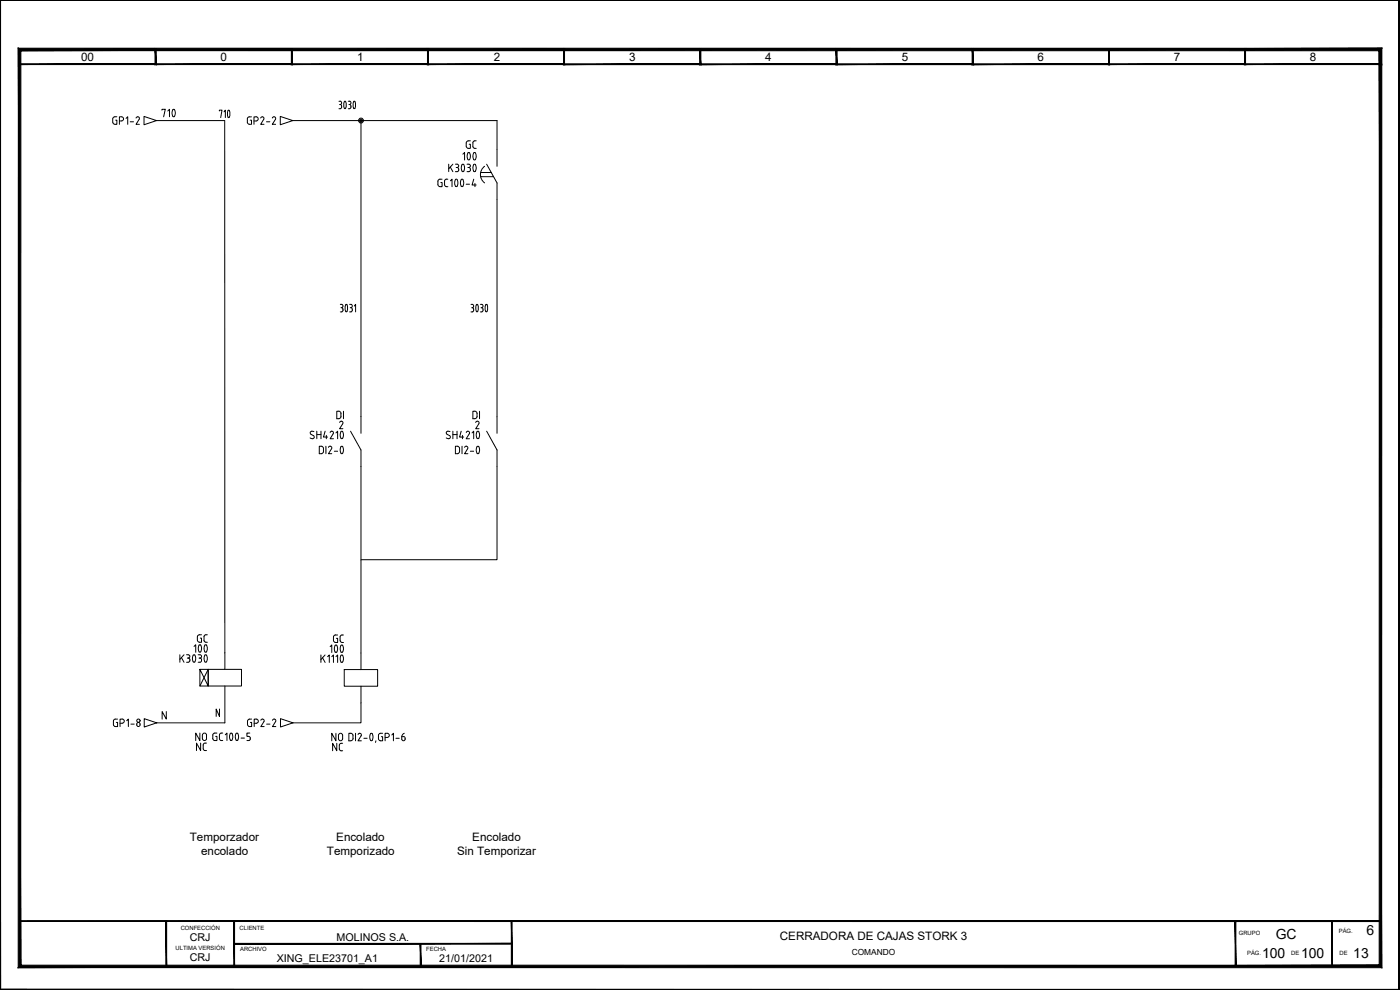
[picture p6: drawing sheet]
<svg xmlns="http://www.w3.org/2000/svg" width="420mm" height="297mm" viewBox="0 0 420 297" stroke-linecap="round" stroke-linejoin="round" font-family="sans-serif">
<g fill="#000" stroke="#000" stroke-width=".3">
<path d="M0 .1h419.9zM0 .1h419.9z"/>
<path d="M5.7 19.4h41.1l-.2-.3zM5.9 19.1h40.7l-40.9 .3zM5.7 14.7v4.7l.2-.3zM5.7 14.7l.2 .3v4.1zM5.7 14.7l.2 .3 40.9-.3zM5.9 15l40.9-.3-.2 .3zM46.8 14.7l-.2 .3 .2 4.4zM46.6 15l.2 4.4-.2-.3z"/>
<path d="M46.6 19.4h41.1l-.2-.3zM46.6 19.4l.2-.3h40.7zM46.6 14.7v4.7l.2-.3zM46.6 14.7l.2 .3v4.1zM46.6 14.7l.2 .3 40.9-.3zM46.8 15l40.9-.3-.2 .3zM87.7 14.7l-.2 .3 .2 4.4zM87.5 15l.2 4.4-.2-.3z"/>
<path d="M87.5 19.4h41.1l-.2-.3zM87.7 19.1h40.7l-40.9 .3zM87.5 14.7v4.7l.2-.3zM87.5 14.7l.2 .3v4.1zM87.5 14.7l.2 .3 40.9-.3zM87.7 15l40.9-.3-.2 .3zM128.6 14.7l-.2 .3 .2 4.4zM128.4 15l.2 4.4-.2-.3z"/>
<path d="M128.3 19.4h41.1l-.2-.3zM128.5 19.1h40.7l-40.9 .3zM128.3 14.7v4.7l.2-.3zM128.3 14.7l.2 .3v4.1zM128.3 14.7l.2 .3 40.9-.3zM128.5 15l40.9-.3-.2 .3zM169.4 14.7l-.2 .3 .2 4.4zM169.2 15l.2 4.4-.2-.3z"/>
<path d="M169.2 19.4h41.1l-.2-.2zM169.2 19.4l.2-.2h40.7zM169.2 14.7v4.7l.2-.2zM169.2 14.7l.2 .3v4.2zM169.2 14.7l.2 .3 40.9-.3zM169.4 15l40.9-.3-.2 .3zM210.3 14.7l-.2 .3 .2 4.4zM210.1 15l.2 4.4-.2-.2z"/>
<path d="M210 19.4h41.2l-.3-.2zM210.3 19.2h40.6l-40.9 .2zM210 14.7v4.7l.3-.2zM210 14.7l.3 .3v4.2zM210 14.7l.3 .3 40.9-.3zM210.3 15l40.9-.3-.3 .3zM251.2 14.7l-.3 .3 .3 4.4zM250.9 15l.3 4.4-.3-.2z"/>
<path d="M250.9 19.4h41.2l-.3-.2zM250.9 19.4l.3-.2h40.6zM250.9 14.7v4.7l.3-.2zM250.9 14.7l.3 .3v4.2zM250.9 14.7l.3 .3 40.9-.3zM251.2 15l40.9-.3-.3 .3zM292.1 14.7l-.3 .3 .3 4.4zM291.8 15l.3 4.4-.3-.2z"/>
<path d="M291.8 19.4h41.1l-.2-.2zM291.8 19.4l.2-.2h40.7zM291.8 14.7v4.7l.2-.2zM291.8 14.7l.2 .3v4.2zM291.8 14.7l.2 .3 40.9-.3zM292 15l40.9-.3-.2 .3zM332.9 14.7l-.2 .3 .2 4.4zM332.7 15l.2 4.4-.2-.2z"/>
<path d="M332.7 19.4h41.1l-.2-.3zM332.9 19.1h40.7l-40.9 .3zM332.7 14.7v4.7l.2-.3zM332.7 14.7l.2 .3v4.1zM332.7 14.7l.2 .3 40.9-.3zM332.9 15l40.9-.3-.2 .3zM373.8 14.7l-.2 .3 .2 4.4zM373.6 15l.2 4.4-.2-.3z"/>
<path d="M373.5 19.4h41.1l-.2-.3zM373.5 19.4l.2-.3h40.7zM373.5 14.7v4.7l.2-.3zM373.5 14.7l.2 .3v4.1zM373.5 14.7l.2 .3 40.9-.3zM373.7 15l40.9-.3-.2 .3zM414.6 14.7l-.2 .3 .2 4.4zM414.4 15l.2 4.4-.2-.3z"/>
<path d="M419.9 .1v296.7zM419.9 .1l.1 296.8zM419.9 .1l.1 296.8z"/>
<path d="M5.8 276.3v.2l408.5-.2zM5.8 276.5l408.5-.2v.2z"/>
<path d="M0 .1v296.9l.2-.2zM0 .1h.2v296.7z"/>
<path d="M5.5 290.3l408.4-.7h-407.7zM5.5 290.3l408.4-.7 .8 .8zM413.9 15.2v274.4l.8 .8zM413.9 15.2l.8-.7v275.9zM6.3 15.2h407.6l.8-.7zM5.5 14.5h409.2l-408.4 .7zM5.5 14.5l.7 275.1 .1-274.4zM5.5 14.5l.7 275.1-.7 .7z"/>
<path d="M49.8 276.4v13.6h.2zM49.8 276.4h.2v13.6z"/>
<path d="M70.2 276.4v13.6h.2zM70.2 276.4h.2v13.6z"/>
<path d="M70.3 283v.3l83.3-.3zM70.3 283.3l83.3-.3v.3z"/>
<path d="M126.1 283.2v6.8h.2zM126.1 283.2h.2v6.8z"/>
<path d="M153.5 276.4v13.7h.2zM153.5 276.4h.2v13.7z"/>
<path d="M370.7 276.4v13.6h.2zM370.7 276.4h.2v13.6z"/>
<path d="M399.7 276.4v13.6h.2zM399.7 276.4h.2v13.6z"/>
<path d="M.2 296.8l419.8 .1zM.2 296.8l419.8 .1-420 .1zM0 297l420-.1zM0 297h420z"/>
</g>
<g fill="none" stroke="#000" stroke-width=".3">
<path d="M0 .1v296.9h420M414.5 19.3v257.1M43.2 34.9l3.8 1.3-3.8 1.2zM47 36.2h20.4l.1 164.6M84.1 34.9l3.8 1.3-3.8 1.2zM87.9 36.2h20.4M132 53.8h.7M132 53.7l-.4 .2-.2 .5 .1 1.2 .5 .4M132.3 54.8h.4v1.2h-.7M134 53.8h.4M134 56h.4M134 53.7l-.6 .6 .1 1.4 .5 .3"/>
<path d="M135.2 54.3l.5-.5v2.2M136.7 53.9l.1-.1a1.31 1.31 0 0 1 .3 2.2 1.29 1.29 0 0 1-.4-2.1zM138.4 53.9l.1-.1a1.31 1.31 0 0 1 .3 2.2 1.29 1.29 0 0 1-.4-2.1zM139.9 55.3h1M142.2 53.8l-.5 1.7h1.2M142.5 55v1M144.2 53h3.9M145.4 49.9a3.1 3.1 0 0 0 0 5M146 49.3l3.2 5.6v75.1M149.2 44.9v-8.7h-40.9v93.8M102.1 91.3l.8 .3v.5l-.4 .2M102.3 92.3h.2"/>
<path d="M102.5 92.3l.4 .3v.5M102.9 93.1l-.2 .4-.6 .1M103.7 91.4h.1a1.44 1.44 0 0 1 .2 2.1 1.48 1.48 0 0 1-.3-2.1zM104.9 91.3l.8 .3v.5l-.4 .2M105.1 92.3h.2M105.3 92.3l.4 .3v.5M105.7 93.1l-.2 .4-.6 .1M106.3 91.8l.4-.5v2.3M93.1 131.4l.7 .2M94.2 129.5a.59 .59 0 0 0-.9 0 .59 .59 0 0 0 .1 .8l.9 .7-.1 .4-.4 .2M95.1 129.4v2.2M95.1 130.4h1.2"/>
<path d="M95.8 133.9h.9l.3 .4v1.4l-.3 .4h-.9zM96.3 129.4v2.2M97.6 129.4l-.5 1.7h1.2M97.8 133.9v2.2M97.9 130.6v1M98.6 134.2a.52 .52 0 0 1 .7-.3 .52 .52 0 0 1 .2 .7l-.9 1.5h1M99.1 129.8a.5 .5 0 0 1 .7-.4 .5 .5 0 0 1 .2 .7l-.9 1.5h1M100.3 135.4h1M100.8 129.9l.5-.5v2.2M102.3 134l.1-.1a1.29 1.29 0 0 1 .3 2.2 1.32 1.32 0 0 1-.4-2.1zM102.3 129.5l.1-.1a1.31 1.31 0 0 1 .3 2.2 1.29 1.29 0 0 1-.4-2.1zM105.2 129.4l3.1 5.6v65.9"/>
<path d="M133.9 131.4l.8 .2M135.1 129.5a.6 .6 0 0 0-.9-.1 .6 .6 0 0 0 0 .9l1 .7-.1 .4-.4 .2M135.9 130.4h1.3M135.9 129.4v2.2M136.7 133.9h.8l.4 .4v1.4l-.4 .4h-.8zM137.2 129.4v2.2M138.4 129.4l-.5 1.7h1.3M138.7 133.9v2.2M138.8 130.6v1M139.4 134.2a.51 .51 0 0 1 .7-.3 .51 .51 0 0 1 .2 .7M139.9 129.8a.5 .5 0 0 1 .7-.4 .5 .5 0 0 1 .3 .7l-1 1.5h1M140.3 134.6l-.9 1.5h1"/>
<path d="M141.2 135.4h1M141.7 129.9l.5-.5v2.2M143.2 134l.1-.1a1.29 1.29 0 0 1 .3 2.2 1.31 1.31 0 0 1-.4-2.1zM143.2 129.5l.1-.1a1.31 1.31 0 0 1 .3 2.2 1.27 1.27 0 0 1-.4-2.1zM146 129.4l3.2 5.6v32.9h-40.9M43.3 215.6l3.7 1.3-3.7 1.2zM49.9 213.5v2.3l-1.2-2.3v2.3M60 200.8h2.5v5h-2.5v-5l2.5 5M62.5 200.8h10v5h-10zM62.5 200.8l-2.5 5M65.9 212.7v2.3l-1-2.3v2.3M66.8 219.9a.72 .72 0 0 0-1 .6l.1 1.4 .9 .3"/>
<path d="M67.5 205.8v11.1h-20.5M75 219.9h-.9v1h.5M84.2 215.6l3.7 1.3-3.7 1.2zM103.3 200.9h10v5h-10zM108.3 205.9v11h-20.4M67.6 220.5l.5-.6v2.3M69.1 220.1l.1-.1a1.29 1.29 0 0 1 .3 2.2 1.32 1.32 0 0 1-.4-2.1zM70.9 220.1l.1-.1a1.29 1.29 0 0 1 .2 2.2 1.32 1.32 0 0 1-.3-2.1zM72.3 221.5h1.1M74.1 222.2h.5M74.6 220.9l.5 .5M75.1 221.5a.54 .54 0 0 1-.5 .7"/>
<path d="M105.3 220l.6 .4 .1 1.2-.2 .5-.5 .2M106.7 220v2.3M107.5 220.4a.5 .5 0 0 1 .6-.4 .5 .5 0 0 1 .3 .8M108.4 220.8l-1 1.5h1.1M109.2 221.5h1M111.2 220.1l.1-.1a1.29 1.29 0 0 1 .3 2.2 1.32 1.32 0 0 1-.4-2.1zM112.8 222.3l-.1 .5M114.4 221h.4v1.3h-.6M114.8 220l-.8 .1-.4 .3v1.5l.6 .4M115.6 221.3h.6a.62 .62 0 0 0 .6-.7 .62 .62 0 0 0-.6-.6h-.6v2.3M117.6 220.5l.5-.5v2.3M118.8 221.5h1"/>
<path d="M120.6 221h.5a.57 .57 0 0 1 .5 .8 .57 .57 0 0 1-.9 .2zM121.3 220l-.5 .4-.2 .6M5.8 276.4h44.1v13.6h-44.1z"/>
</g>
<g font-size="7.9">
<text x="47.3" y="37.4">710</text>
<text x="135.8" y="50.1">100</text>
<text x="55" y="197.9">100</text>
<text x="96" y="197.9">100</text>
</g>
<text font-size="7.1" x="98.8" y="34.6">3030</text>
<g font-size="6.6">
<text x="63.9" y="37">710</text>
<text x="138.6" y="95.2">3030</text>
</g>
<g font-size="5.7">
<text x="138.6" y="45.9">GC</text>
<text x="57.9" y="194">GC</text>
<text x="57.9" y="226.5">NC</text>
<text x="98.4" y="223.7">NO</text>
</g>
<g font-size="5.3">
<text x="32.5" y="38.5">GP1-2</text>
<text x="73" y="38.5">GP2-2</text>
<text x="104.1" y="127" transform="rotate(-90 104.1 127)">DI</text>
<text x="144.6" y="127" transform="rotate(-90 144.6 127)">DI</text>
<text x="98.8" y="194">GC</text>
<text x="32.8" y="219.1">GP1-8</text>
<text x="73" y="219.1">GP2-2</text>
<text x="57.5" y="223.3">NO</text>
<text x="98.4" y="226.5">NC</text>
</g>
<g font-size="4.2">
<text x="382.9" y="281.6">GC</text>
<text x="410.1" y="280.7">6</text>
<text x="378.8" y="287.5">100</text>
<text x="390.5" y="287.5">100</text>
<text x="406.1" y="287.5">13</text>
</g>
<g font-size="3.5">
<text x="24.3" y="18.4">00</text>
<text x="66.2" y="18.4">0</text>
<text x="107.2" y="18.4">1</text>
<text x="148.2" y="18.4">2</text>
<text x="188.8" y="18.4">3</text>
<text x="229.7" y="18.4">4</text>
<text x="270.6" y="18.4">5</text>
<text x="311.4" y="18.4">6</text>
<text x="352.3" y="18.4">7</text>
<text x="393.1" y="18.4">8</text>
<text x="57" y="252.4">Temporzador</text>
<text x="60.3" y="256.5">encolado</text>
<text x="98.1" y="256.5">Temporizado</text>
<text x="100.9" y="252.4">Encolado</text>
<text x="137.2" y="256.5">Sin Temporizar</text>
<text x="141.8" y="252.4">Encolado</text>
<text x="234" y="282.1">CERRADORA DE CAJAS STORK 3</text>
</g>
<g font-size="3.2">
<text x="57" y="282.3">CRJ</text>
<text x="101" y="282.3">MOLINOS S.A.</text>
<text x="57" y="288.3">CRJ</text>
<text x="83" y="288.6">XING_ELE23701_A1</text>
<text x="131.8" y="288.6">21/01/2021</text>
</g>
<text font-size="2.5" x="255.6" y="286.6">COMANDO</text>
<g font-size="1.8">
<text x="54.2" y="279">CONFECCIÓN</text>
<text x="71.9" y="279">CLIENTE</text>
<text x="371.8" y="280.6">GRUPO</text>
<text x="401.8" y="279.8">PÁG.</text>
<text x="52.7" y="285">ULTIMA VERSIÓN</text>
<text x="72.1" y="285.3">ARCHIVO</text>
<text x="127.9" y="285.3">FECHA</text>
<text x="374.3" y="286.6">PÁG.</text>
<text x="387.5" y="286.6">DE</text>
<text x="402" y="286.6">DE</text>
</g>
</svg>
